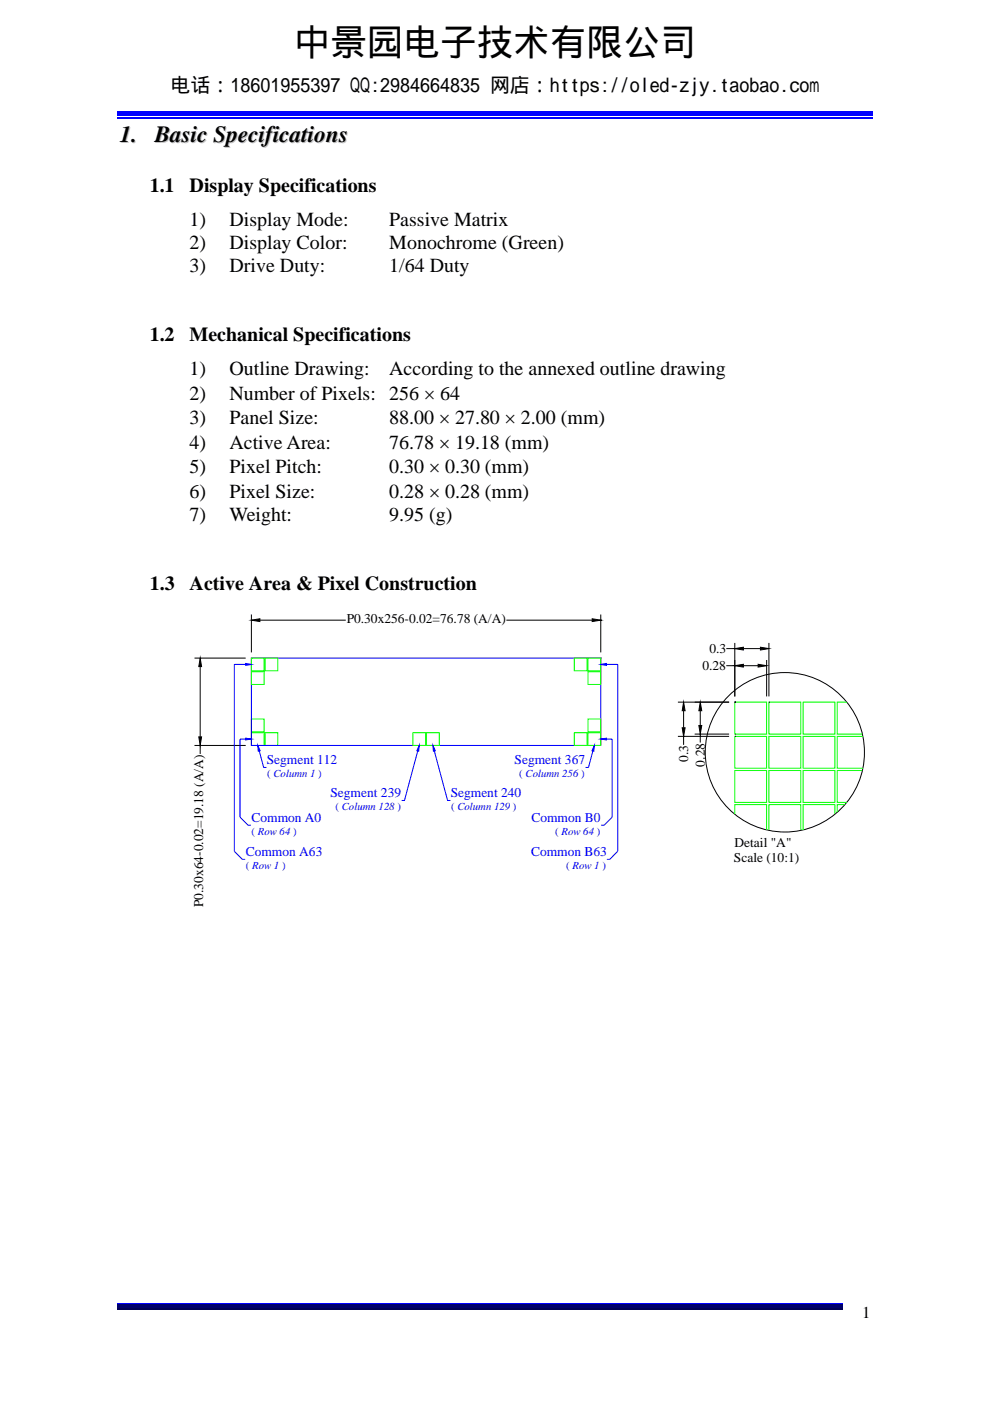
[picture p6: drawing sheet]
<svg xmlns="http://www.w3.org/2000/svg" width="210mm" height="297mm" viewBox="0 0 210 297" stroke-linecap="round" stroke-linejoin="round" font-family="sans-serif">
<path d="M24.9 25h160.2" fill="none" stroke="#00f" stroke-width=".25"/>
<path d="M24.9 24h160.2v.6h-160.2z" fill="#00f"/>
<path d="M24.9 23.7h160.2M24.9 276.4h153.9" fill="none" stroke="#00f" stroke-width=".25"/>
<path d="M24.9 276.5h153.9v.8h-153.9z" fill="#00006b"/>
<path d="M24.9 277.4h153.9" fill="none" stroke="#005" stroke-width=".25"/>
<g fill="none" stroke="#0f0" stroke-width=".21">
<path d="M53.3 139.5h2.7v2.7h-2.7zM56.2 139.5h2.7v2.7h-2.7zM121.8 139.5h2.7v2.7h-2.7zM124.7 139.5h2.7v2.7h-2.7zM53.3 155.3h2.7v2.8h-2.7zM53.3 152.4h2.7v2.8h-2.7zM53.3 142.4h2.7v2.7h-2.7zM56.2 155.3h2.7v2.8h-2.7zM87.6 155.3h2.7v2.8h-2.7zM90.5 155.3h2.7v2.8h-2.7zM121.8 155.3h2.7v2.8h-2.7zM124.7 152.4h2.7v2.8h-2.7z"/>
<path d="M124.7 155.3h2.7v2.8h-2.7zM124.7 142.4h2.7v2.7h-2.7zM155.9 156.1h6.7v6.8h-6.7zM155.9 148.9h6.7v6.7h-6.7zM163.1 156.1h6.7v6.8h-6.7zM163.1 148.9h6.7v6.7h-6.7zM170.3 156.1h6.8v6.8h-6.8zM170.3 148.9h6.8v6.7h-6.8zM179.6 148.9h-2v6.7h5.3M183 156.1h-5.4v6.8h5.4M155.9 163.4h6.7v6.7h-6.7zM155.9 172.6v-2h6.7v5.4"/>
<path d="M163.1 163.4h6.7v6.7h-6.7zM163.1 176.1v-5.5h6.7v5.5M170.3 163.4h6.8v6.7h-6.8zM177.1 172.6v-2h-6.8v5.4M179.2 170.6h-1.6v1.6M182.9 163.4h-5.3v6.7h2"/>
</g>
<g fill="none" stroke="#000" stroke-width=".21">
<path d="M41.3 139.5h10.8M42.5 139.5l.3 1.8h-.6zM42.5 139.5h.1M53.3 131.5l1.8-.3v.6zM53.3 139.5h.1M53.3 130.3v8M55.1 131.5h18.2M107.4 131.5h18.2M125.6 131.2l1.8 .3-1.8 .3zM127.4 139.5h.1M127.4 131.5h.1M127.4 130.3v8"/>
<path d="M154.1 137.5h1.8M155.9 137.5l1.8-.3v.6zM155.9 137.5h.1M155.9 136.3v11.4M157.7 137.5h3.6M161.3 137.2l1.8 .3-1.8 .3zM162.6 139.9v7.8M163.1 136.3v11.4M41.3 158.1h10.8M42.2 156.2h.6l-.3 1.9zM42.5 141.3v14.9M42.5 158.1v1.8"/>
<path d="M53.3 158.1h.1M143.8 148.9h10.8M143.8 156.1h10.8M144.7 154.3h.6l-.3 1.8zM145 148.9l.3 1.8h-.6zM145 156.1h.1M145 150.7v3.6M145 156.1v1.8M147.3 155.6h7.3M148.2 153.8h.6l-.3 1.8zM148.5 148.9l.3 1.8h-.6zM148.5 150.7v3.1"/>
<path d="M148.5 155.6v1.8M154.1 141.1h1.8M155.9 141.1l1.8-.3v.6zM155.9 148.9h.1M155.9 155.6h.1M155.9 156.1h.1M155.9 141.1h.1M157.7 141.1h3.1M160.8 140.8l1.8 .3-1.8 .3zM162.6 148.9h.1M163.1 148.9h.1"/>
<circle cx="166.5" cy="159.5" r="16.9"/>
</g>
<path d="M53.3 131.5l1.8-.3v.6zM125.6 131.2l1.8 .3-1.8 .3zM155.9 137.5l1.8-.3v.6zM161.3 137.2l1.8 .3-1.8 .3zM42.5 139.5l.3 1.8h-.6zM42.2 156.2h.6l-.3 1.9zM145 148.9l.3 1.8h-.6zM144.7 154.3h.6l-.3 1.8zM148.5 148.9l.3 1.8h-.6zM148.2 153.8h.6l-.3 1.8zM155.9 141.1l1.8-.3v.6zM160.8 140.8l1.8 .3-1.8 .3z" fill="#000"/>
<path d="M53.3 139.5h74.1v18.6h-74.1zM129.8 173.2l-1.7 1.8h-.6M131 180.5l-1.7 1.7h-.6" fill="none" stroke="#00f" stroke-width=".21"/>
<path d="M127.4 156.7l1.2-.2v.4z" fill="#00f"/>
<path d="M127.4 156.7l1.2-.2v.4zM128.6 156.7h1.2v16.5" fill="none" stroke="#00f" stroke-width=".21"/>
<path d="M127.4 140.9l1.2-.2v.4z" fill="#00f"/>
<path d="M127.4 140.9l1.2-.2v.4zM128.6 140.9h2.4v39.6" fill="none" stroke="#00f" stroke-width=".21"/>
<path d="M52.1 156.5l1.2 .2-1.2 .2z" fill="#00f"/>
<path d="M52.1 156.5l1.2 .2-1.2 .2zM52.1 156.7h-1.2v16.5" fill="none" stroke="#00f" stroke-width=".21"/>
<path d="M52.1 140.7l1.2 .2-1.2 .2z" fill="#00f"/>
<path d="M52.1 140.7l1.2 .2-1.2 .2zM52.1 140.9h-2.4v39.6" fill="none" stroke="#00f" stroke-width=".21"/>
<path d="M54.7 158.1l.5 1.1-.4 .1z" fill="#00f"/>
<path d="M54.7 158.1l.5 1.1-.4 .1zM55 159.2l.9 3.5h.6M50.9 173.2l1.7 1.8h.6M49.7 180.5l1.7 1.7h.6" fill="none" stroke="#00f" stroke-width=".21"/>
<path d="M126.1 158.1l-.2 1.2-.3-.1z" fill="#00f"/>
<path d="M125.8 159.2l-1 3.5h-.6M126.1 158.1l-.2 1.2-.3-.1z" fill="none" stroke="#00f" stroke-width=".21"/>
<path d="M88.9 158.1l-.1 1.2-.4-.1z" fill="#00f"/>
<path d="M88.6 159.2l-2.8 10.5h-.6M88.9 158.1l-.1 1.2-.4-.1z" fill="none" stroke="#00f" stroke-width=".21"/>
<path d="M91.8 158.1l.5 1.1-.4 .1z" fill="#00f"/>
<path d="M91.8 158.1l.5 1.1-.4 .1zM92.1 159.2l2.8 10.5h.6" fill="none" stroke="#00f" stroke-width=".21"/>
<text font-size="7.8" x="62.3" y="11.6">中景园电子技术有限公司</text>
<g font-size="4.9">
<text x="25.4" y="30">1.</text>
<text x="32.8" y="30">Basic Specifications</text>
</g>
<g font-size="4.2">
<text x="36.2" y="19.4">电话：18601955397 QQ:2984664835 网店：https://oled-zjy.taobao.com</text>
<text x="31.7" y="40.7">1.1</text>
<text x="40.2" y="40.7">Display Specifications</text>
<text x="40.2" y="48">1)</text>
<text x="48.7" y="48">Display Mode:</text>
<text x="82.5" y="48">Passive Matrix</text>
<text x="40.2" y="52.8">2)</text>
<text x="48.7" y="52.8">Display Color:</text>
<text x="82.6" y="52.8">Monochrome (Green)</text>
<text x="40.2" y="57.7">3)</text>
<text x="48.7" y="57.7">Drive Duty:</text>
<text x="82.5" y="57.7">1/64 Duty</text>
<text x="31.7" y="72.3">1.2</text>
<text x="40.2" y="72.3">Mechanical Specifications</text>
<text x="40.2" y="79.6">1)</text>
<text x="48.7" y="79.6">Outline Drawing:</text>
<text x="82.5" y="79.6">According to the annexed outline drawing</text>
<text x="40.2" y="84.8">2)</text>
<text x="40.2" y="90">3)</text>
<text x="48.7" y="90">Panel Size:</text>
<text x="48.7" y="84.8">Number of Pixels: 256 × 64</text>
<text x="82.5" y="90">88.00 × 27.80 × 2.00 (mm)</text>
<text x="40.2" y="95.2">4)</text>
<text x="48.7" y="95.2">Active Area:</text>
<text x="82.5" y="95.2">76.78 × 19.18 (mm)</text>
<text x="40.2" y="100.4">5)</text>
<text x="48.7" y="100.4">Pixel Pitch:</text>
<text x="82.6" y="100.4">0.30 × 0.30 (mm)</text>
<text x="40.2" y="105.6">6)</text>
<text x="48.7" y="105.6">Pixel Size:</text>
<text x="82.6" y="105.6">0.28 × 0.28 (mm)</text>
<text x="40.2" y="110.4">7)</text>
<text x="48.7" y="110.4">Weight:</text>
<text x="82.6" y="110.4">9.95 (g)</text>
<text x="31.7" y="125">1.3</text>
<text x="40.2" y="125">Active Area &amp; Pixel Construction</text>
</g>
<text font-size="3.5" x="182.8" y="279.5">1</text>
<g font-size="2.9">
<text x="73.5" y="132.1">P0.30x256-0.02=76.78 (A/A)</text>
<text x="149" y="142.1">0.28</text>
<text x="150.5" y="138.5">0.3</text>
<text x="145.9" y="161.5" transform="rotate(-90 145.9 161.5)">0.3</text>
<text x="149.5" y="162.5" transform="rotate(-90 149.5 162.5)">0.28</text>
<text x="155.8" y="179.6">Detail &quot;A&quot;</text>
<text x="155.7" y="182.9">Scale (10:1)</text>
<text x="43.1" y="192.3" transform="rotate(-90 43.1 192.3)">P0.30x64-0.02=19.18 (A/A)</text>
</g>
<g font-size="2.9" fill="#00f">
<text x="56.6" y="162.1">Segment 112</text>
<text x="109.1" y="162.1">Segment 367</text>
<text x="70.1" y="169">Segment 239</text>
<text x="95.6" y="169">Segment 240</text>
<text x="53.4" y="174.3">Common A0</text>
<text x="112.7" y="174.3">Common B0</text>
<text x="52.1" y="181.5">Common A63</text>
<text x="112.6" y="181.5">Common B63</text>
</g>
<g font-size="2.3" fill="#00f">
<text x="56.7" y="164.8">( Column 1 )</text>
<text x="110.1" y="164.8">( Column 256 )</text>
<text x="71.2" y="171.8">( Column 128 )</text>
<text x="95.7" y="171.8">( Column 129 )</text>
<text x="53.4" y="177.1">( Row 64 )</text>
<text x="117.7" y="177.1">( Row 64 )</text>
<text x="52.2" y="184.3">( Row 1 )</text>
<text x="120.1" y="184.3">( Row 1 )</text>
</g>
</svg>
